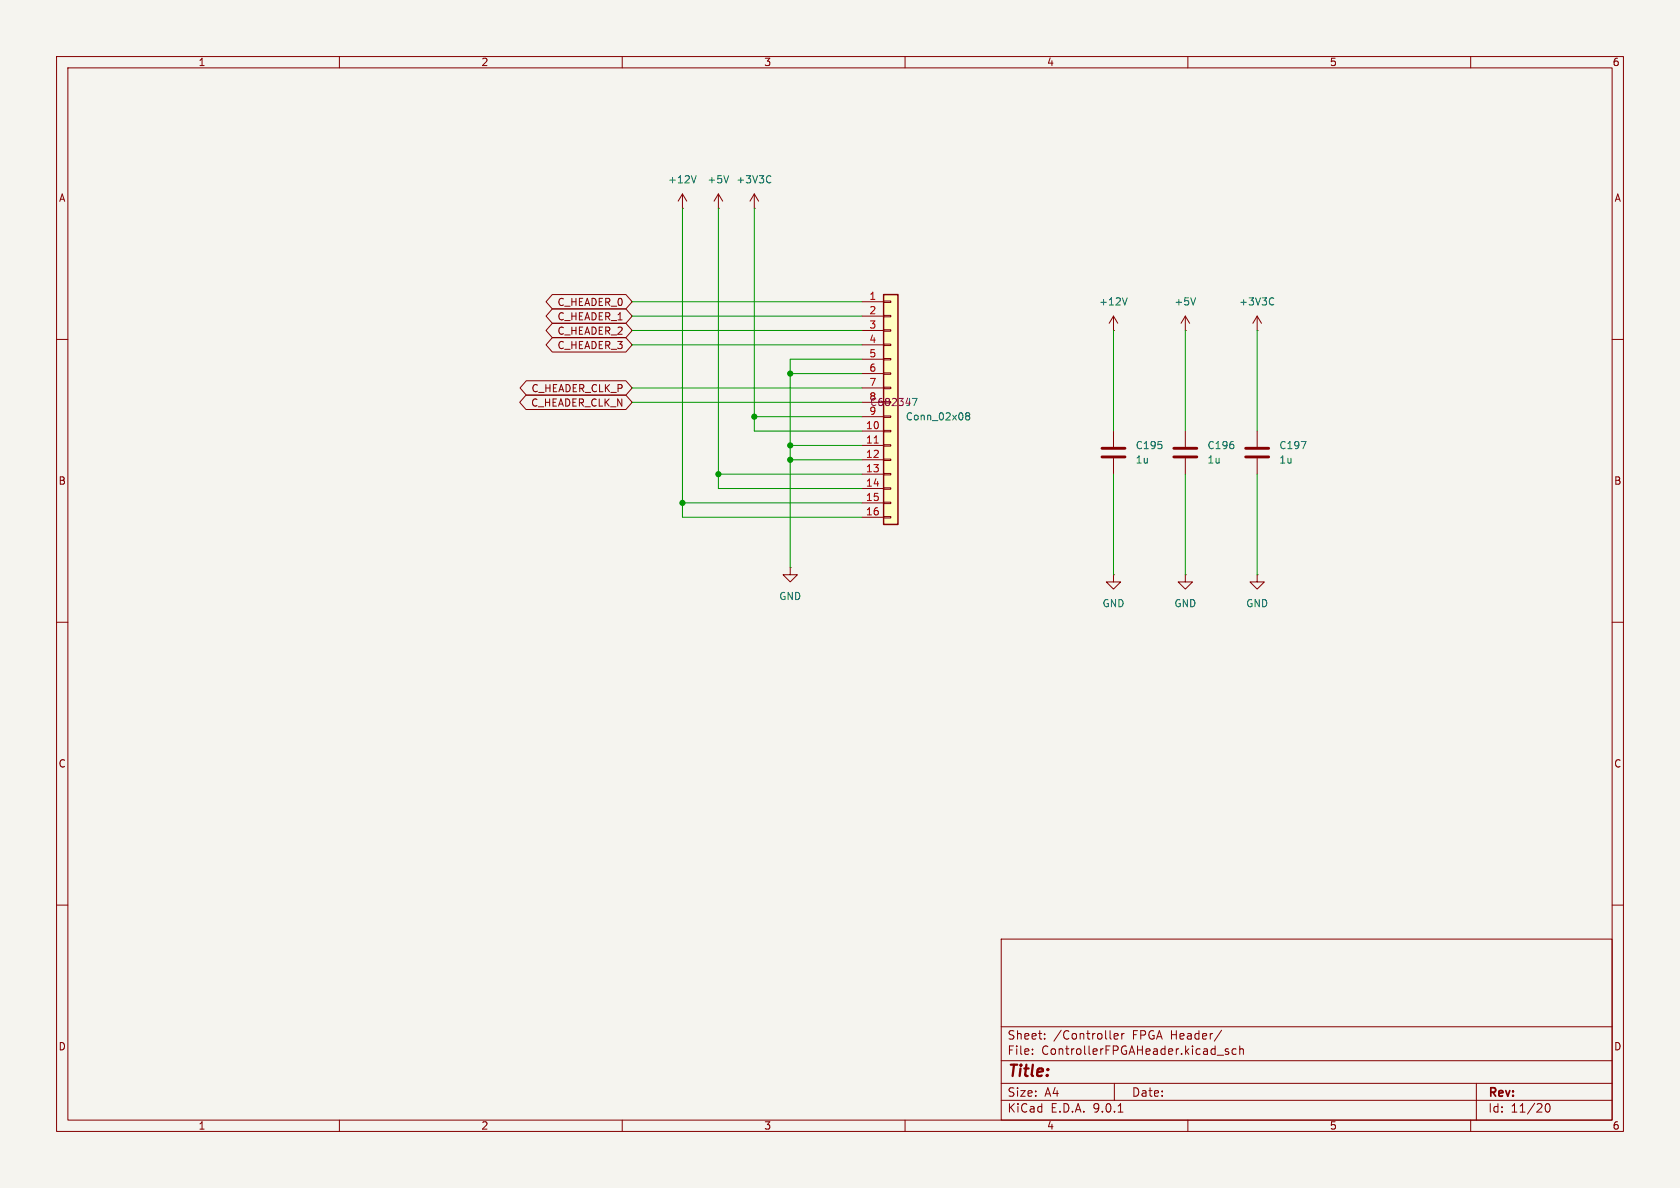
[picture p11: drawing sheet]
(kicad_sch
 (version 20250114)
 (generator "eeschema")
 (generator_version "9.0")
 (paper "A4")
 (lib_symbols
  (symbol "Connector_Generic:Conn_01x16"
   (pin_names
    (offset 1.016) (hide yes)) (exclude_from_sim no) (in_bom yes) (on_board yes)
   (property "Reference" "J" (at 0 20.32 0) (effects (font (size 1.27 1.27))))
   (property "Value" "Conn_01x16" (at 0 -22.86 0) (effects (font (size 1.27 1.27))))
   (property "Footprint" "" (at 0 0 0) (effects (font (size 1.27 1.27)) (hide yes)))
   (property "Datasheet" "~" (at 0 0 0) (effects (font (size 1.27 1.27)) (hide yes)))
   (property "Description" "Generic connector, single row, 01x16, script generated (kicad-library-utils/schlib/autogen/connector/)" (at 0 0 0) (effects (font (size 1.27 1.27)) (hide yes)))
   (symbol "Conn_01x16_1_1"
    (rectangle (start -1.27 19.05) (end 1.27 -21.59) (stroke (width 0.254) (type default)) (fill (type background)))
    (rectangle (start -1.27 17.907) (end 0 17.653) (stroke (width 0.1524) (type default)) (fill (type none)))
    (rectangle (start -1.27 15.367) (end 0 15.113) (stroke (width 0.1524) (type default)) (fill (type none)))
    (rectangle (start -1.27 12.827) (end 0 12.573) (stroke (width 0.1524) (type default)) (fill (type none)))
    (rectangle (start -1.27 10.287) (end 0 10.033) (stroke (width 0.1524) (type default)) (fill (type none)))
    (rectangle (start -1.27 7.747) (end 0 7.493) (stroke (width 0.1524) (type default)) (fill (type none)))
    (rectangle (start -1.27 5.207) (end 0 4.953) (stroke (width 0.1524) (type default)) (fill (type none)))
    (rectangle (start -1.27 2.667) (end 0 2.413) (stroke (width 0.1524) (type default)) (fill (type none)))
    (rectangle (start -1.27 0.127) (end 0 -0.127) (stroke (width 0.1524) (type default)) (fill (type none)))
    (rectangle (start -1.27 -2.413) (end 0 -2.667) (stroke (width 0.1524) (type default)) (fill (type none)))
    (rectangle (start -1.27 -4.953) (end 0 -5.207) (stroke (width 0.1524) (type default)) (fill (type none)))
    (rectangle (start -1.27 -7.493) (end 0 -7.747) (stroke (width 0.1524) (type default)) (fill (type none)))
    (rectangle (start -1.27 -10.033) (end 0 -10.287) (stroke (width 0.1524) (type default)) (fill (type none)))
    (rectangle (start -1.27 -12.573) (end 0 -12.827) (stroke (width 0.1524) (type default)) (fill (type none)))
    (rectangle (start -1.27 -15.113) (end 0 -15.367) (stroke (width 0.1524) (type default)) (fill (type none)))
    (rectangle (start -1.27 -17.653) (end 0 -17.907) (stroke (width 0.1524) (type default)) (fill (type none)))
    (rectangle (start -1.27 -20.193) (end 0 -20.447) (stroke (width 0.1524) (type default)) (fill (type none)))
    (pin passive line (at -5.08 17.78 0) (length 3.81) (name "Pin_1" (effects (font (size 1.27 1.27)))) (number "1" (effects (font (size 1.27 1.27)))))
    (pin passive line (at -5.08 15.24 0) (length 3.81) (name "Pin_2" (effects (font (size 1.27 1.27)))) (number "2" (effects (font (size 1.27 1.27)))))
    (pin passive line (at -5.08 12.7 0) (length 3.81) (name "Pin_3" (effects (font (size 1.27 1.27)))) (number "3" (effects (font (size 1.27 1.27)))))
    (pin passive line (at -5.08 10.16 0) (length 3.81) (name "Pin_4" (effects (font (size 1.27 1.27)))) (number "4" (effects (font (size 1.27 1.27)))))
    (pin passive line (at -5.08 7.62 0) (length 3.81) (name "Pin_5" (effects (font (size 1.27 1.27)))) (number "5" (effects (font (size 1.27 1.27)))))
    (pin passive line (at -5.08 5.08 0) (length 3.81) (name "Pin_6" (effects (font (size 1.27 1.27)))) (number "6" (effects (font (size 1.27 1.27)))))
    (pin passive line (at -5.08 2.54 0) (length 3.81) (name "Pin_7" (effects (font (size 1.27 1.27)))) (number "7" (effects (font (size 1.27 1.27)))))
    (pin passive line (at -5.08 0 0) (length 3.81) (name "Pin_8" (effects (font (size 1.27 1.27)))) (number "8" (effects (font (size 1.27 1.27)))))
    (pin passive line (at -5.08 -2.54 0) (length 3.81) (name "Pin_9" (effects (font (size 1.27 1.27)))) (number "9" (effects (font (size 1.27 1.27)))))
    (pin passive line (at -5.08 -5.08 0) (length 3.81) (name "Pin_10" (effects (font (size 1.27 1.27)))) (number "10" (effects (font (size 1.27 1.27)))))
    (pin passive line (at -5.08 -7.62 0) (length 3.81) (name "Pin_11" (effects (font (size 1.27 1.27)))) (number "11" (effects (font (size 1.27 1.27)))))
    (pin passive line (at -5.08 -10.16 0) (length 3.81) (name "Pin_12" (effects (font (size 1.27 1.27)))) (number "12" (effects (font (size 1.27 1.27)))))
    (pin passive line (at -5.08 -12.7 0) (length 3.81) (name "Pin_13" (effects (font (size 1.27 1.27)))) (number "13" (effects (font (size 1.27 1.27)))))
    (pin passive line (at -5.08 -15.24 0) (length 3.81) (name "Pin_14" (effects (font (size 1.27 1.27)))) (number "14" (effects (font (size 1.27 1.27)))))
    (pin passive line (at -5.08 -17.78 0) (length 3.81) (name "Pin_15" (effects (font (size 1.27 1.27)))) (number "15" (effects (font (size 1.27 1.27)))))
    (pin passive line (at -5.08 -20.32 0) (length 3.81) (name "Pin_16" (effects (font (size 1.27 1.27)))) (number "16" (effects (font (size 1.27 1.27))))))
   (embedded_fonts no))
  (symbol "Device:C"
   (pin_numbers (hide yes))
   (pin_names
    (offset 0.254)) (exclude_from_sim no) (in_bom yes) (on_board yes)
   (property "Reference" "C" (at 0.635 2.54 0) (effects (font (size 1.27 1.27)) (justify left)))
   (property "Value" "C" (at 0.635 -2.54 0) (effects (font (size 1.27 1.27)) (justify left)))
   (property "Footprint" "" (at 0.9652 -3.81 0) (effects (font (size 1.27 1.27)) (hide yes)))
   (property "Datasheet" "~" (at 0 0 0) (effects (font (size 1.27 1.27)) (hide yes)))
   (property "Description" "Unpolarized capacitor" (at 0 0 0) (effects (font (size 1.27 1.27)) (hide yes)))
   (symbol "C_0_1"
    (polyline (pts (xy -2.032 0.762) (xy 2.032 0.762)) (stroke (width 0.508) (type default)) (fill (type none)))
    (polyline (pts (xy -2.032 -0.762) (xy 2.032 -0.762)) (stroke (width 0.508) (type default)) (fill (type none))))
   (symbol "C_1_1"
    (pin passive line (at 0 3.81 270) (length 2.794) (name "~" (effects (font (size 1.27 1.27)))) (number "1" (effects (font (size 1.27 1.27)))))
    (pin passive line (at 0 -3.81 90) (length 2.794) (name "~" (effects (font (size 1.27 1.27)))) (number "2" (effects (font (size 1.27 1.27))))))
   (embedded_fonts no))
  (symbol "MyPower:+3V3C"
   (power)
   (pin_numbers (hide yes))
   (pin_names
    (offset 0) (hide yes)) (exclude_from_sim no) (in_bom yes) (on_board yes)
   (property "Reference" "#1V0M03" (at 0 -3.81 0) (effects (font (size 1.27 1.27)) (hide yes)))
   (property "Value" "+3V3C" (at 0 5.08 0) (effects (font (size 1.27 1.27))))
   (property "Footprint" "" (at 0 0 0) (effects (font (size 1.27 1.27)) (hide yes)))
   (property "Datasheet" "" (at 0 0 0) (effects (font (size 1.27 1.27)) (hide yes)))
   (property "Description" "Power symbol creates a global label with name \"+1V0M\"" (at 0 0 0) (effects (font (size 1.27 1.27)) (hide yes)))
   (symbol "+3V3C_0_1"
    (polyline (pts (xy -0.762 1.27) (xy 0 2.54)) (stroke (width 0) (type default)) (fill (type none)))
    (polyline (pts (xy 0 2.54) (xy 0.762 1.27)) (stroke (width 0) (type default)) (fill (type none)))
    (polyline (pts (xy 0 0) (xy 0 2.54)) (stroke (width 0) (type default)) (fill (type none))))
   (symbol "+3V3C_1_1"
    (pin power_in line (at 0 0 90) (length 0) (name "~" (effects (font (size 1.27 1.27)))) (number "1" (effects (font (size 1.27 1.27))))))
   (embedded_fonts no))
  (symbol "power:+12V"
   (power)
   (pin_numbers (hide yes))
   (pin_names
    (offset 0) (hide yes)) (exclude_from_sim no) (in_bom yes) (on_board yes)
   (property "Reference" "#PWR" (at 0 -3.81 0) (effects (font (size 1.27 1.27)) (hide yes)))
   (property "Value" "+12V" (at 0 3.556 0) (effects (font (size 1.27 1.27))))
   (property "Footprint" "" (at 0 0 0) (effects (font (size 1.27 1.27)) (hide yes)))
   (property "Datasheet" "" (at 0 0 0) (effects (font (size 1.27 1.27)) (hide yes)))
   (property "Description" "Power symbol creates a global label with name \"+12V\"" (at 0 0 0) (effects (font (size 1.27 1.27)) (hide yes)))
   (symbol "+12V_0_1"
    (polyline (pts (xy -0.762 1.27) (xy 0 2.54)) (stroke (width 0) (type default)) (fill (type none)))
    (polyline (pts (xy 0 2.54) (xy 0.762 1.27)) (stroke (width 0) (type default)) (fill (type none)))
    (polyline (pts (xy 0 0) (xy 0 2.54)) (stroke (width 0) (type default)) (fill (type none))))
   (symbol "+12V_1_1"
    (pin power_in line (at 0 0 90) (length 0) (name "~" (effects (font (size 1.27 1.27)))) (number "1" (effects (font (size 1.27 1.27))))))
   (embedded_fonts no))
  (symbol "power:+5V"
   (power)
   (pin_numbers (hide yes))
   (pin_names
    (offset 0) (hide yes)) (exclude_from_sim no) (in_bom yes) (on_board yes)
   (property "Reference" "#PWR" (at 0 -3.81 0) (effects (font (size 1.27 1.27)) (hide yes)))
   (property "Value" "+5V" (at 0 3.556 0) (effects (font (size 1.27 1.27))))
   (property "Footprint" "" (at 0 0 0) (effects (font (size 1.27 1.27)) (hide yes)))
   (property "Datasheet" "" (at 0 0 0) (effects (font (size 1.27 1.27)) (hide yes)))
   (property "Description" "Power symbol creates a global label with name \"+5V\"" (at 0 0 0) (effects (font (size 1.27 1.27)) (hide yes)))
   (symbol "+5V_0_1"
    (polyline (pts (xy -0.762 1.27) (xy 0 2.54)) (stroke (width 0) (type default)) (fill (type none)))
    (polyline (pts (xy 0 2.54) (xy 0.762 1.27)) (stroke (width 0) (type default)) (fill (type none)))
    (polyline (pts (xy 0 0) (xy 0 2.54)) (stroke (width 0) (type default)) (fill (type none))))
   (symbol "+5V_1_1"
    (pin power_in line (at 0 0 90) (length 0) (name "~" (effects (font (size 1.27 1.27)))) (number "1" (effects (font (size 1.27 1.27))))))
   (embedded_fonts no))
  (symbol "power:GND"
   (power)
   (pin_numbers (hide yes))
   (pin_names
    (offset 0) (hide yes)) (exclude_from_sim no) (in_bom yes) (on_board yes)
   (property "Reference" "#PWR" (at 0 -6.35 0) (effects (font (size 1.27 1.27)) (hide yes)))
   (property "Value" "GND" (at 0 -3.81 0) (effects (font (size 1.27 1.27))))
   (property "Footprint" "" (at 0 0 0) (effects (font (size 1.27 1.27)) (hide yes)))
   (property "Datasheet" "" (at 0 0 0) (effects (font (size 1.27 1.27)) (hide yes)))
   (property "Description" "Power symbol creates a global label with name \"GND\" , ground" (at 0 0 0) (effects (font (size 1.27 1.27)) (hide yes)))
   (symbol "GND_0_1"
    (polyline (pts (xy 0 0) (xy 0 -1.27) (xy 1.27 -1.27) (xy 0 -2.54) (xy -1.27 -1.27) (xy 0 -1.27)) (stroke (width 0) (type default)) (fill (type none))))
   (symbol "GND_1_1"
    (pin power_in line (at 0 0 270) (length 0) (name "~" (effects (font (size 1.27 1.27)))) (number "1" (effects (font (size 1.27 1.27))))))
   (embedded_fonts no)))
 (junction
  (at 139.7 78.74)
  (diameter 0)
  (color 0 0 0 0))
 (junction
  (at 127 83.82)
  (diameter 0)
  (color 0 0 0 0))
 (junction
  (at 139.7 81.28)
  (diameter 0)
  (color 0 0 0 0))
 (junction
  (at 133.35 73.66)
  (diameter 0)
  (color 0 0 0 0))
 (junction
  (at 139.7 66.04)
  (diameter 0)
  (color 0 0 0 0))
 (junction
  (at 120.65 88.9)
  (diameter 0)
  (color 0 0 0 0))
 (wire
  (pts (xy 139.7 78.74) (xy 152.4 78.74))
  (stroke (width 0) (type default)))
 (wire
  (pts (xy 127 86.36) (xy 127 83.82))
  (stroke (width 0) (type default)))
 (wire
  (pts (xy 152.4 88.9) (xy 120.65 88.9))
  (stroke (width 0) (type default)))
 (wire
  (pts (xy 111.76 71.12) (xy 152.4 71.12))
  (stroke (width 0) (type default)))
 (wire
  (pts (xy 152.4 73.66) (xy 133.35 73.66))
  (stroke (width 0) (type default)))
 (wire
  (pts (xy 139.7 81.28) (xy 152.4 81.28))
  (stroke (width 0) (type default)))
 (wire
  (pts (xy 139.7 78.74) (xy 139.7 81.28))
  (stroke (width 0) (type default)))
 (wire
  (pts (xy 152.4 63.5) (xy 139.7 63.5))
  (stroke (width 0) (type default)))
 (wire
  (pts (xy 139.7 63.5) (xy 139.7 66.04))
  (stroke (width 0) (type default)))
 (wire
  (pts (xy 152.4 76.2) (xy 133.35 76.2))
  (stroke (width 0) (type default)))
 (wire
  (pts (xy 139.7 81.28) (xy 139.7 100.33))
  (stroke (width 0) (type default)))
 (wire
  (pts (xy 120.65 91.44) (xy 120.65 88.9))
  (stroke (width 0) (type default)))
 (wire
  (pts (xy 152.4 91.44) (xy 120.65 91.44))
  (stroke (width 0) (type default)))
 (wire
  (pts (xy 111.76 53.34) (xy 152.4 53.34))
  (stroke (width 0) (type default)))
 (wire
  (pts (xy 152.4 83.82) (xy 127 83.82))
  (stroke (width 0) (type default)))
 (wire
  (pts (xy 152.4 86.36) (xy 127 86.36))
  (stroke (width 0) (type default)))
 (wire
  (pts (xy 111.76 58.42) (xy 152.4 58.42))
  (stroke (width 0) (type default)))
 (wire
  (pts (xy 120.65 36.83) (xy 120.65 88.9))
  (stroke (width 0) (type default)))
 (wire
  (pts (xy 222.25 58.42) (xy 222.25 76.2))
  (stroke (width 0) (type default)))
 (wire
  (pts (xy 139.7 66.04) (xy 152.4 66.04))
  (stroke (width 0) (type default)))
 (wire
  (pts (xy 111.76 55.88) (xy 152.4 55.88))
  (stroke (width 0) (type default)))
 (wire
  (pts (xy 196.85 58.42) (xy 196.85 76.2))
  (stroke (width 0) (type default)))
 (wire
  (pts (xy 209.55 58.42) (xy 209.55 76.2))
  (stroke (width 0) (type default)))
 (wire
  (pts (xy 127 36.83) (xy 127 83.82))
  (stroke (width 0) (type default)))
 (wire
  (pts (xy 111.76 60.96) (xy 152.4 60.96))
  (stroke (width 0) (type default)))
 (wire
  (pts (xy 196.85 83.82) (xy 196.85 101.6))
  (stroke (width 0) (type default)))
 (wire
  (pts (xy 133.35 76.2) (xy 133.35 73.66))
  (stroke (width 0) (type default)))
 (wire
  (pts (xy 111.76 68.58) (xy 152.4 68.58))
  (stroke (width 0) (type default)))
 (wire
  (pts (xy 133.35 36.83) (xy 133.35 73.66))
  (stroke (width 0) (type default)))
 (wire
  (pts (xy 209.55 83.82) (xy 209.55 101.6))
  (stroke (width 0) (type default)))
 (wire
  (pts (xy 139.7 66.04) (xy 139.7 78.74))
  (stroke (width 0) (type default)))
 (wire
  (pts (xy 222.25 83.82) (xy 222.25 101.6))
  (stroke (width 0) (type default)))
 (global_label "C_HEADER_0"
  (shape bidirectional)
  (at 111.76 53.34 180)
  (fields_autoplaced yes)
  (effects (font (size 1.27 1.27)) (justify right))
  (property "Intersheetrefs" "${INTERSHEET_REFS}" (at 96.536 53.34 0) (effects (font (size 1.27 1.27)) (justify right) (hide yes))))
 (global_label "C_HEADER_3"
  (shape bidirectional)
  (at 111.76 60.96 180)
  (fields_autoplaced yes)
  (effects (font (size 1.27 1.27)) (justify right))
  (property "Intersheetrefs" "${INTERSHEET_REFS}" (at 96.536 60.96 0) (effects (font (size 1.27 1.27)) (justify right) (hide yes))))
 (global_label "C_HEADER_CLK_N"
  (shape bidirectional)
  (at 111.76 71.12 180)
  (fields_autoplaced yes)
  (effects (font (size 1.27 1.27)) (justify right))
  (property "Intersheetrefs" "${INTERSHEET_REFS}" (at 91.335 71.12 0) (effects (font (size 1.27 1.27)) (justify right) (hide yes))))
 (global_label "C_HEADER_2"
  (shape bidirectional)
  (at 111.76 58.42 180)
  (fields_autoplaced yes)
  (effects (font (size 1.27 1.27)) (justify right))
  (property "Intersheetrefs" "${INTERSHEET_REFS}" (at 96.536 58.42 0) (effects (font (size 1.27 1.27)) (justify right) (hide yes))))
 (global_label "C_HEADER_1"
  (shape bidirectional)
  (at 111.76 55.88 180)
  (fields_autoplaced yes)
  (effects (font (size 1.27 1.27)) (justify right))
  (property "Intersheetrefs" "${INTERSHEET_REFS}" (at 96.536 55.88 0) (effects (font (size 1.27 1.27)) (justify right) (hide yes))))
 (global_label "C_HEADER_CLK_P"
  (shape bidirectional)
  (at 111.76 68.58 180)
  (fields_autoplaced yes)
  (effects (font (size 1.27 1.27)) (justify right))
  (property "Intersheetrefs" "${INTERSHEET_REFS}" (at 91.3955 68.58 0) (effects (font (size 1.27 1.27)) (justify right) (hide yes))))
 (symbol
  (lib_id "Device:C")
  (at 222.25 80.01 0)
  (unit 1)
  (exclude_from_sim no)
  (in_bom yes)
  (on_board yes)
  (dnp no)
  (fields_autoplaced yes)
  (property "Reference" "C197" (at 226.06 78.7399 0) (effects (font (size 1.27 1.27)) (justify left)))
  (property "Value" "1u" (at 226.06 81.2799 0) (effects (font (size 1.27 1.27)) (justify left)))
  (property "Footprint" "Capacitor_SMD:C_0603_1608Metric" (at 223.2152 83.82 0) (effects (font (size 1.27 1.27)) (hide yes)))
  (property "Datasheet" "~" (at 222.25 80.01 0) (effects (font (size 1.27 1.27)) (hide yes)))
  (property "Description" "Unpolarized capacitor" (at 222.25 80.01 0) (effects (font (size 1.27 1.27)) (hide yes)))
  (property "Sim.Device" "" (at 222.25 80.01 0) (effects (font (size 1.27 1.27)) (hide yes)))
  (property "Sim.Pins" "" (at 222.25 80.01 0) (effects (font (size 1.27 1.27)) (hide yes)))
  (property "LCSC" "C77386 " (at 222.25 80.01 0) (effects (font (size 1.27 1.27)) (hide yes)))
  (property "Digieky" "" (at 222.25 80.01 0) (effects (font (size 1.27 1.27)) (hide yes)))
  (property "Digikey" "" (at 222.25 80.01 0) (effects (font (size 1.27 1.27))))
  (pin "2")
  (pin "1"))
 (symbol
  (lib_id "power:GND")
  (at 222.25 101.6 0)
  (unit 1)
  (exclude_from_sim no)
  (in_bom yes)
  (on_board yes)
  (dnp no)
  (fields_autoplaced yes)
  (property "Reference" "#PWR0262" (at 222.25 107.95 0) (effects (font (size 1.27 1.27)) (hide yes)))
  (property "Value" "GND" (at 222.25 106.68 0) (effects (font (size 1.27 1.27))))
  (property "Footprint" "" (at 222.25 101.6 0) (effects (font (size 1.27 1.27)) (hide yes)))
  (property "Datasheet" "" (at 222.25 101.6 0) (effects (font (size 1.27 1.27)) (hide yes)))
  (property "Description" "Power symbol creates a global label with name \"GND\" , ground" (at 222.25 101.6 0) (effects (font (size 1.27 1.27)) (hide yes)))
  (pin "1"))
 (symbol
  (lib_id "Device:C")
  (at 196.85 80.01 0)
  (unit 1)
  (exclude_from_sim no)
  (in_bom yes)
  (on_board yes)
  (dnp no)
  (fields_autoplaced yes)
  (property "Reference" "C195" (at 200.66 78.7399 0) (effects (font (size 1.27 1.27)) (justify left)))
  (property "Value" "1u" (at 200.66 81.2799 0) (effects (font (size 1.27 1.27)) (justify left)))
  (property "Footprint" "Capacitor_SMD:C_0603_1608Metric" (at 197.8152 83.82 0) (effects (font (size 1.27 1.27)) (hide yes)))
  (property "Datasheet" "~" (at 196.85 80.01 0) (effects (font (size 1.27 1.27)) (hide yes)))
  (property "Description" "Unpolarized capacitor" (at 196.85 80.01 0) (effects (font (size 1.27 1.27)) (hide yes)))
  (property "Sim.Device" "" (at 196.85 80.01 0) (effects (font (size 1.27 1.27)) (hide yes)))
  (property "Sim.Pins" "" (at 196.85 80.01 0) (effects (font (size 1.27 1.27)) (hide yes)))
  (property "LCSC" "C77386 " (at 196.85 80.01 0) (effects (font (size 1.27 1.27)) (hide yes)))
  (property "Digieky" "" (at 196.85 80.01 0) (effects (font (size 1.27 1.27)) (hide yes)))
  (property "Digikey" "" (at 196.85 80.01 0) (effects (font (size 1.27 1.27))))
  (pin "2")
  (pin "1"))
 (symbol
  (lib_id "Connector_Generic:Conn_01x16")
  (at 157.48 71.12 0)
  (unit 1)
  (exclude_from_sim no)
  (in_bom yes)
  (on_board yes)
  (dnp no)
  (fields_autoplaced yes)
  (property "Reference" "J7" (at 160.02 71.1199 0) (effects (font (size 1.27 1.27)) (justify left)))
  (property "Value" "Conn_02x08" (at 160.02 73.6599 0) (effects (font (size 1.27 1.27)) (justify left)))
  (property "Footprint" "Conn_02x08:Conn_02x08" (at 157.48 71.12 0) (effects (font (size 1.27 1.27)) (hide yes)))
  (property "Datasheet" "~" (at 157.48 71.12 0) (effects (font (size 1.27 1.27)) (hide yes)))
  (property "Description" "Generic connector, single row, 01x16, script generated (kicad-library-utils/schlib/autogen/connector/)" (at 157.48 71.12 0) (effects (font (size 1.27 1.27)) (hide yes)))
  (property "Sim.Device" "" (at 157.48 71.12 0) (effects (font (size 1.27 1.27)) (hide yes)))
  (property "Sim.Pins" "" (at 157.48 71.12 0) (effects (font (size 1.27 1.27)) (hide yes)))
  (property "LCSC" "C68234" (at 157.48 71.12 0) (effects (font (size 1.27 1.27))))
  (property "Digieky" "" (at 157.48 71.12 0) (effects (font (size 1.27 1.27)) (hide yes)))
  (property "Digikey" "" (at 157.48 71.12 0) (effects (font (size 1.27 1.27))))
  (pin "7")
  (pin "1")
  (pin "3")
  (pin "13")
  (pin "15")
  (pin "9")
  (pin "8")
  (pin "2")
  (pin "16")
  (pin "11")
  (pin "12")
  (pin "4")
  (pin "5")
  (pin "10")
  (pin "6")
  (pin "14"))
 (symbol
  (lib_id "power:+5V")
  (at 127 36.83 0)
  (unit 1)
  (exclude_from_sim no)
  (in_bom yes)
  (on_board yes)
  (dnp no)
  (fields_autoplaced yes)
  (property "Reference" "#PWR0256" (at 127 40.64 0) (effects (font (size 1.27 1.27)) (hide yes)))
  (property "Value" "+5V" (at 127 31.75 0) (effects (font (size 1.27 1.27))))
  (property "Footprint" "" (at 127 36.83 0) (effects (font (size 1.27 1.27)) (hide yes)))
  (property "Datasheet" "" (at 127 36.83 0) (effects (font (size 1.27 1.27)) (hide yes)))
  (property "Description" "Power symbol creates a global label with name \"+5V\"" (at 127 36.83 0) (effects (font (size 1.27 1.27)) (hide yes)))
  (pin "1"))
 (symbol
  (lib_id "power:+12V")
  (at 196.85 58.42 0)
  (unit 1)
  (exclude_from_sim no)
  (in_bom yes)
  (on_board yes)
  (dnp no)
  (fields_autoplaced yes)
  (property "Reference" "#PWR0257" (at 196.85 62.23 0) (effects (font (size 1.27 1.27)) (hide yes)))
  (property "Value" "+12V" (at 196.85 53.34 0) (effects (font (size 1.27 1.27))))
  (property "Footprint" "" (at 196.85 58.42 0) (effects (font (size 1.27 1.27)) (hide yes)))
  (property "Datasheet" "" (at 196.85 58.42 0) (effects (font (size 1.27 1.27)) (hide yes)))
  (property "Description" "Power symbol creates a global label with name \"+12V\"" (at 196.85 58.42 0) (effects (font (size 1.27 1.27)) (hide yes)))
  (pin "1"))
 (symbol
  (lib_id "MyPower:+3V3C")
  (at 133.35 36.83 0)
  (unit 1)
  (exclude_from_sim no)
  (in_bom yes)
  (on_board yes)
  (dnp no)
  (fields_autoplaced yes)
  (property "Reference" "#1V0M047" (at 133.35 40.64 0) (effects (font (size 1.27 1.27)) (hide yes)))
  (property "Value" "+3V3C" (at 133.35 31.75 0) (effects (font (size 1.27 1.27))))
  (property "Footprint" "" (at 133.35 36.83 0) (effects (font (size 1.27 1.27)) (hide yes)))
  (property "Datasheet" "" (at 133.35 36.83 0) (effects (font (size 1.27 1.27)) (hide yes)))
  (property "Description" "Power symbol creates a global label with name \"+1V0M\"" (at 133.35 36.83 0) (effects (font (size 1.27 1.27)) (hide yes)))
  (pin "1"))
 (symbol
  (lib_id "power:GND")
  (at 196.85 101.6 0)
  (unit 1)
  (exclude_from_sim no)
  (in_bom yes)
  (on_board yes)
  (dnp no)
  (fields_autoplaced yes)
  (property "Reference" "#PWR0260" (at 196.85 107.95 0) (effects (font (size 1.27 1.27)) (hide yes)))
  (property "Value" "GND" (at 196.85 106.68 0) (effects (font (size 1.27 1.27))))
  (property "Footprint" "" (at 196.85 101.6 0) (effects (font (size 1.27 1.27)) (hide yes)))
  (property "Datasheet" "" (at 196.85 101.6 0) (effects (font (size 1.27 1.27)) (hide yes)))
  (property "Description" "Power symbol creates a global label with name \"GND\" , ground" (at 196.85 101.6 0) (effects (font (size 1.27 1.27)) (hide yes)))
  (pin "1"))
 (symbol
  (lib_id "Device:C")
  (at 209.55 80.01 0)
  (unit 1)
  (exclude_from_sim no)
  (in_bom yes)
  (on_board yes)
  (dnp no)
  (fields_autoplaced yes)
  (property "Reference" "C196" (at 213.36 78.7399 0) (effects (font (size 1.27 1.27)) (justify left)))
  (property "Value" "1u" (at 213.36 81.2799 0) (effects (font (size 1.27 1.27)) (justify left)))
  (property "Footprint" "Capacitor_SMD:C_0603_1608Metric" (at 210.5152 83.82 0) (effects (font (size 1.27 1.27)) (hide yes)))
  (property "Datasheet" "~" (at 209.55 80.01 0) (effects (font (size 1.27 1.27)) (hide yes)))
  (property "Description" "Unpolarized capacitor" (at 209.55 80.01 0) (effects (font (size 1.27 1.27)) (hide yes)))
  (property "Sim.Device" "" (at 209.55 80.01 0) (effects (font (size 1.27 1.27)) (hide yes)))
  (property "Sim.Pins" "" (at 209.55 80.01 0) (effects (font (size 1.27 1.27)) (hide yes)))
  (property "LCSC" "C77386 " (at 209.55 80.01 0) (effects (font (size 1.27 1.27)) (hide yes)))
  (property "Digieky" "" (at 209.55 80.01 0) (effects (font (size 1.27 1.27)) (hide yes)))
  (property "Digikey" "" (at 209.55 80.01 0) (effects (font (size 1.27 1.27))))
  (pin "2")
  (pin "1"))
 (symbol
  (lib_id "power:GND")
  (at 139.7 100.33 0)
  (unit 1)
  (exclude_from_sim no)
  (in_bom yes)
  (on_board yes)
  (dnp no)
  (fields_autoplaced yes)
  (property "Reference" "#PWR0259" (at 139.7 106.68 0) (effects (font (size 1.27 1.27)) (hide yes)))
  (property "Value" "GND" (at 139.7 105.41 0) (effects (font (size 1.27 1.27))))
  (property "Footprint" "" (at 139.7 100.33 0) (effects (font (size 1.27 1.27)) (hide yes)))
  (property "Datasheet" "" (at 139.7 100.33 0) (effects (font (size 1.27 1.27)) (hide yes)))
  (property "Description" "Power symbol creates a global label with name \"GND\" , ground" (at 139.7 100.33 0) (effects (font (size 1.27 1.27)) (hide yes)))
  (pin "1"))
 (symbol
  (lib_id "power:+5V")
  (at 209.55 58.42 0)
  (unit 1)
  (exclude_from_sim no)
  (in_bom yes)
  (on_board yes)
  (dnp no)
  (fields_autoplaced yes)
  (property "Reference" "#PWR0258" (at 209.55 62.23 0) (effects (font (size 1.27 1.27)) (hide yes)))
  (property "Value" "+5V" (at 209.55 53.34 0) (effects (font (size 1.27 1.27))))
  (property "Footprint" "" (at 209.55 58.42 0) (effects (font (size 1.27 1.27)) (hide yes)))
  (property "Datasheet" "" (at 209.55 58.42 0) (effects (font (size 1.27 1.27)) (hide yes)))
  (property "Description" "Power symbol creates a global label with name \"+5V\"" (at 209.55 58.42 0) (effects (font (size 1.27 1.27)) (hide yes)))
  (pin "1"))
 (symbol
  (lib_id "power:+12V")
  (at 120.65 36.83 0)
  (unit 1)
  (exclude_from_sim no)
  (in_bom yes)
  (on_board yes)
  (dnp no)
  (fields_autoplaced yes)
  (property "Reference" "#PWR0255" (at 120.65 40.64 0) (effects (font (size 1.27 1.27)) (hide yes)))
  (property "Value" "+12V" (at 120.65 31.75 0) (effects (font (size 1.27 1.27))))
  (property "Footprint" "" (at 120.65 36.83 0) (effects (font (size 1.27 1.27)) (hide yes)))
  (property "Datasheet" "" (at 120.65 36.83 0) (effects (font (size 1.27 1.27)) (hide yes)))
  (property "Description" "Power symbol creates a global label with name \"+12V\"" (at 120.65 36.83 0) (effects (font (size 1.27 1.27)) (hide yes)))
  (pin "1"))
 (symbol
  (lib_id "power:GND")
  (at 209.55 101.6 0)
  (unit 1)
  (exclude_from_sim no)
  (in_bom yes)
  (on_board yes)
  (dnp no)
  (fields_autoplaced yes)
  (property "Reference" "#PWR0261" (at 209.55 107.95 0) (effects (font (size 1.27 1.27)) (hide yes)))
  (property "Value" "GND" (at 209.55 106.68 0) (effects (font (size 1.27 1.27))))
  (property "Footprint" "" (at 209.55 101.6 0) (effects (font (size 1.27 1.27)) (hide yes)))
  (property "Datasheet" "" (at 209.55 101.6 0) (effects (font (size 1.27 1.27)) (hide yes)))
  (property "Description" "Power symbol creates a global label with name \"GND\" , ground" (at 209.55 101.6 0) (effects (font (size 1.27 1.27)) (hide yes)))
  (pin "1"))
 (symbol
  (lib_id "MyPower:+3V3C")
  (at 222.25 58.42 0)
  (unit 1)
  (exclude_from_sim no)
  (in_bom yes)
  (on_board yes)
  (dnp no)
  (fields_autoplaced yes)
  (property "Reference" "#1V0M048" (at 222.25 62.23 0) (effects (font (size 1.27 1.27)) (hide yes)))
  (property "Value" "+3V3C" (at 222.25 53.34 0) (effects (font (size 1.27 1.27))))
  (property "Footprint" "" (at 222.25 58.42 0) (effects (font (size 1.27 1.27)) (hide yes)))
  (property "Datasheet" "" (at 222.25 58.42 0) (effects (font (size 1.27 1.27)) (hide yes)))
  (property "Description" "Power symbol creates a global label with name \"+1V0M\"" (at 222.25 58.42 0) (effects (font (size 1.27 1.27)) (hide yes)))
  (pin "1")))
